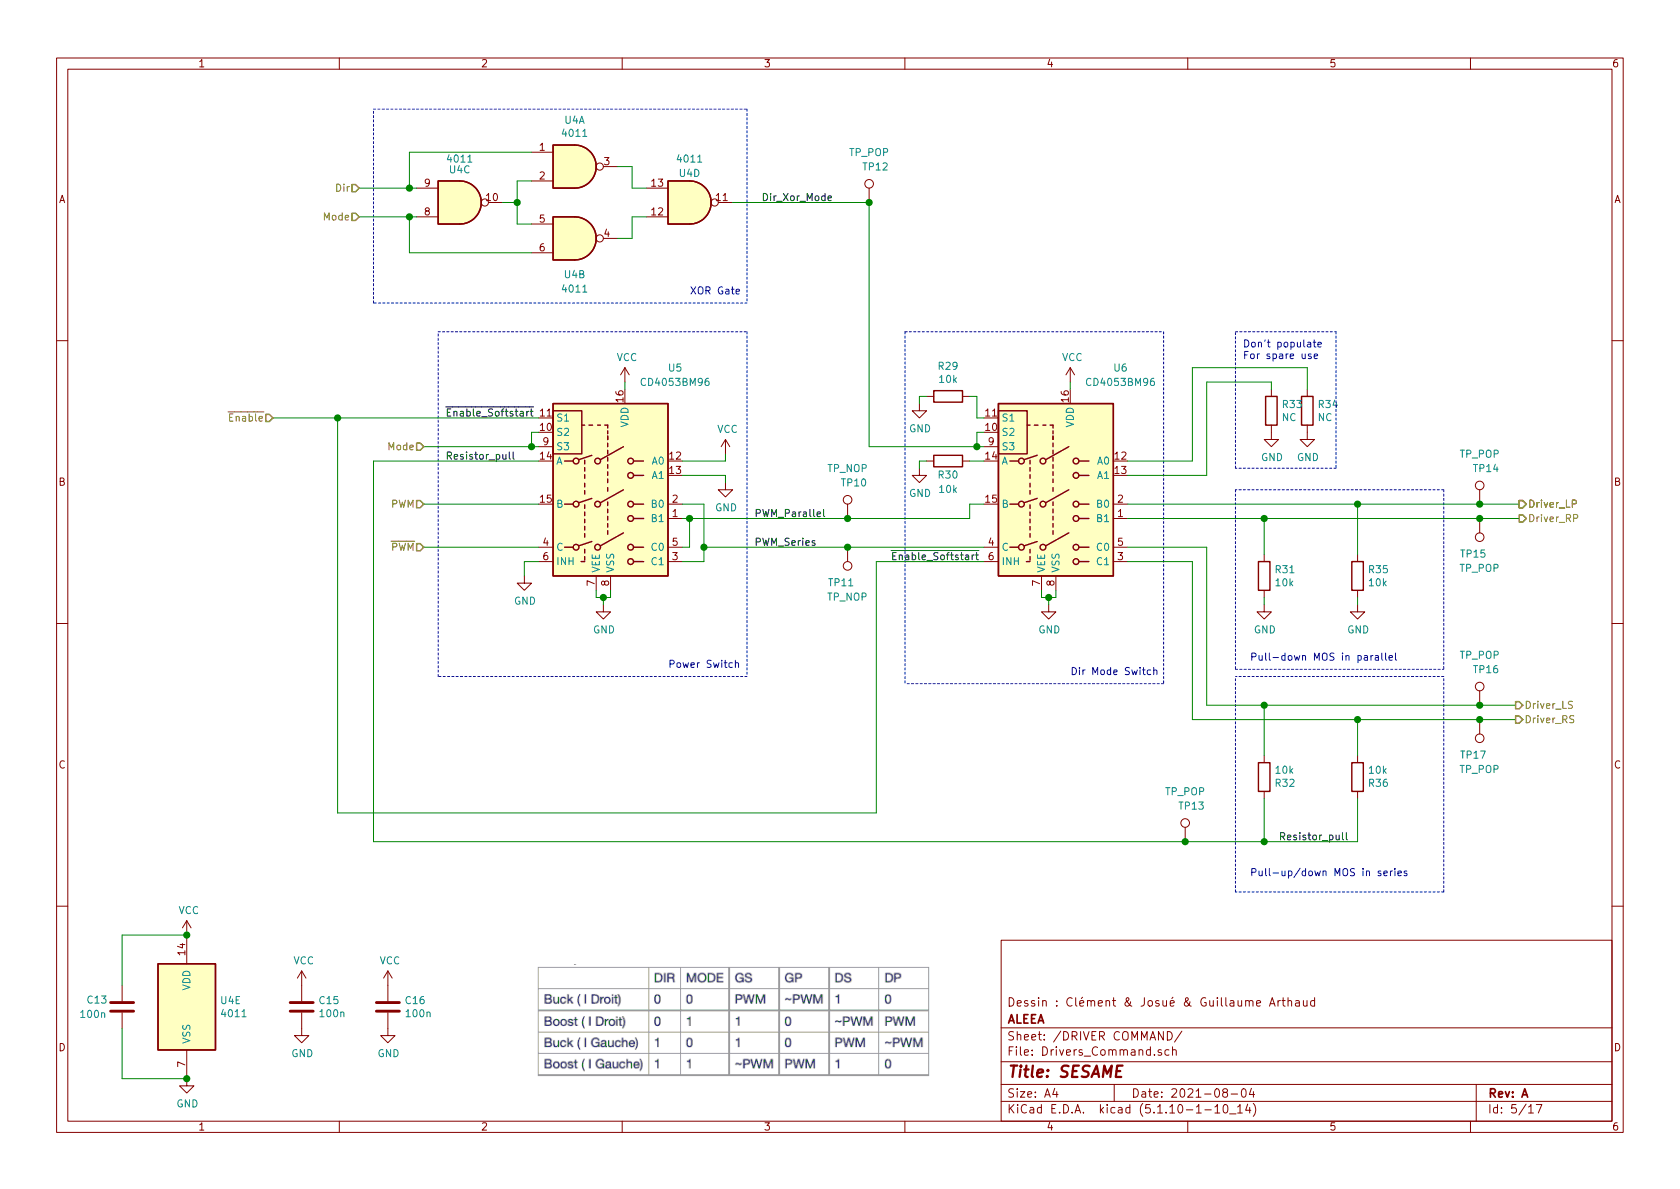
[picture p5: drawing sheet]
EESchema Schematic File Version 4
EELAYER 30 0
EELAYER END
$Descr A4 11693 8268
encoding utf-8
Sheet 5 17
Title "SESAME"
Date "2021-08-04"
Rev "A"
Comp "ALEEA"
Comment1 "Dessin : Clément & Josué & Guillaume Arthaud"
Comment2 ""
Comment3 ""
Comment4 ""
$EndDescr
Text HLabel 2500 1500 0    50   Input ~ 0
Mode
Text HLabel 2500 1300 0    50   Input ~ 0
Dir
Wire Wire Line
	2900 1300 2850 1300
Wire Wire Line
	1300 6500 850  6500
Wire Wire Line
	850  6500 850  6850
$Comp
L 4xxx:4011 U4
U 5 1
P 1300 7000
F 0 "U4" H 1530 7046 50  0000 L CNN
F 1 "4011" H 1530 6955 50  0000 L CNN
F 2 "Package_SO:SOIC-14_3.9x8.7mm_P1.27mm" H 1300 7000 50  0001 C CNN
F 3 "http://www.intersil.com/content/dam/Intersil/documents/cd40/cd4011bms-12bms-23bms.pdf" H 1300 7000 50  0001 C CNN
	5    1300 7000
	1    0    0    -1  
$EndComp
$Comp
L power:GND #PWR038
U 1 1
P 1300 7500
F 0 "#PWR038" H 1300 7250 50  0001 C CNN
F 1 "GND" H 1305 7327 50  0000 C CNN
F 2 "" H 1300 7500 50  0001 C CNN
F 3 "" H 1300 7500 50  0001 C CNN
	1    1300 7500
	1    0    0    -1  
$EndComp
Wire Wire Line
	1300 7500 850  7500
Wire Wire Line
	850  7500 850  7150
Connection ~ 1300 7500
$Comp
L Device:C C13
U 1 1
P 850 7000
F 0 "C13" H 600 7050 50  0000 L CNN
F 1 "100n" H 550 6950 50  0000 L CNN
F 2 "Sesame_footprint:C_0805_2012Metric_Pad1.18x1.45mm_HandSolder" H 888 6850 50  0001 C CNN
F 3 "~" H 850 7000 50  0001 C CNN
	1    850  7000
	1    0    0    -1  
$EndComp
$Comp
L power:GND #PWR056
U 1 1
P 9450 4200
F 0 "#PWR056" H 9450 3950 50  0001 C CNN
F 1 "GND" H 9455 4027 50  0000 C CNN
F 2 "" H 9450 4200 50  0001 C CNN
F 3 "" H 9450 4200 50  0001 C CNN
	1    9450 4200
	1    0    0    -1  
$EndComp
$Comp
L power:GND #PWR053
U 1 1
P 8800 4200
F 0 "#PWR053" H 8800 3950 50  0001 C CNN
F 1 "GND" H 8805 4027 50  0000 C CNN
F 2 "" H 8800 4200 50  0001 C CNN
F 3 "" H 8800 4200 50  0001 C CNN
	1    8800 4200
	1    0    0    -1  
$EndComp
Wire Wire Line
	7300 4150 7350 4150
Connection ~ 7300 4150
Wire Wire Line
	7300 4200 7300 4150
$Comp
L power:GND #PWR051
U 1 1
P 7300 4200
F 0 "#PWR051" H 7300 3950 50  0001 C CNN
F 1 "GND" H 7305 4027 50  0000 C CNN
F 2 "" H 7300 4200 50  0001 C CNN
F 3 "" H 7300 4200 50  0001 C CNN
	1    7300 4200
	1    0    0    -1  
$EndComp
Wire Wire Line
	7350 4150 7350 4100
Wire Wire Line
	7250 4150 7300 4150
Wire Wire Line
	7250 4100 7250 4150
Text HLabel 10575 3600 2    50   Output ~ 0
Driver_RP
Text HLabel 10575 3500 2    50   Output ~ 0
Driver_LP
Wire Wire Line
	6850 3000 6800 3000
Wire Wire Line
	6800 2900 6850 2900
Wire Wire Line
	2850 1500 2850 1750
Connection ~ 2850 1500
Wire Wire Line
	2850 1500 2900 1500
Wire Wire Line
	2850 1300 2850 1050
Connection ~ 2850 1300
Wire Wire Line
	3500 1400 3600 1400
Wire Wire Line
	3600 1400 3600 1250
Wire Wire Line
	3600 1400 3600 1550
Connection ~ 3600 1400
Wire Wire Line
	2850 1750 3700 1750
Wire Wire Line
	3600 1550 3700 1550
Wire Wire Line
	2850 1050 3700 1050
Wire Wire Line
	3600 1250 3700 1250
Wire Wire Line
	4400 1150 4400 1300
Wire Wire Line
	4300 1150 4400 1150
Wire Wire Line
	4400 1500 4400 1650
Wire Wire Line
	4400 1650 4300 1650
Wire Wire Line
	4400 1300 4500 1300
Wire Wire Line
	4400 1500 4500 1500
Wire Wire Line
	8800 4150 8800 4200
Wire Wire Line
	9450 4150 9450 4200
Wire Wire Line
	9450 3500 9450 3850
Wire Wire Line
	9450 3500 10300 3500
Wire Wire Line
	8800 3850 8800 3600
Connection ~ 8800 3600
Wire Wire Line
	8800 3600 10300 3600
Wire Wire Line
	7450 2650 7450 2700
Wire Notes Line
	6300 2300 8100 2300
Wire Notes Line
	5200 750  5200 2100
Wire Notes Line
	5200 2100 2600 2100
Wire Notes Line
	2600 2100 2600 750 
Wire Notes Line
	2600 750  5200 750 
Wire Wire Line
	2500 1300 2850 1300
Wire Wire Line
	2500 1500 2850 1500
Text HLabel 10575 3500 2    50   Output ~ 0
Driver_LP
Wire Notes Line
	8600 4650 10050 4650
Text Notes 8700 4600 0    50   ~ 0
Pull-down MOS in parallel
$Comp
L power:GND #PWR049
U 1 1
P 6400 2800
F 0 "#PWR049" H 6400 2550 50  0001 C CNN
F 1 "GND" H 6405 2627 50  0000 C CNN
F 2 "" H 6400 2800 50  0001 C CNN
F 3 "" H 6400 2800 50  0001 C CNN
	1    6400 2800
	1    0    0    -1  
$EndComp
Wire Wire Line
	6850 3200 6750 3200
$Comp
L power:VCC #PWR037
U 1 1
P 1300 6500
F 0 "#PWR037" H 1300 6350 50  0001 C CNN
F 1 "VCC" H 1315 6673 50  0000 C CNN
F 2 "" H 1300 6500 50  0001 C CNN
F 3 "" H 1300 6500 50  0001 C CNN
	1    1300 6500
	1    0    0    -1  
$EndComp
$Comp
L power:GND #PWR?
U 1 1
P 2100 7150
AR Path="/60F421D1/61587C63" Ref="#PWR?"  Part="1" 
AR Path="/60F4EAD9/61587C63" Ref="#PWR041"  Part="1" 
F 0 "#PWR041" H 2100 6900 50  0001 C CNN
F 1 "GND" H 2105 6977 50  0000 C CNN
F 2 "" H 2100 7150 50  0001 C CNN
F 3 "" H 2100 7150 50  0001 C CNN
	1    2100 7150
	1    0    0    -1  
$EndComp
$Comp
L Device:C C?
U 1 1
P 2100 7000
AR Path="/60F421D1/61587C69" Ref="C?"  Part="1" 
AR Path="/60F4EAD9/61587C69" Ref="C15"  Part="1" 
F 0 "C15" H 2215 7046 50  0000 L CNN
F 1 "100n" H 2215 6955 50  0000 L CNN
F 2 "Sesame_footprint:C_0805_2012Metric_Pad1.18x1.45mm_HandSolder" H 2138 6850 50  0001 C CNN
F 3 "~" H 2100 7000 50  0001 C CNN
	1    2100 7000
	1    0    0    -1  
$EndComp
$Comp
L power:VCC #PWR?
U 1 1
P 2100 6850
AR Path="/60F421D1/61587C6F" Ref="#PWR?"  Part="1" 
AR Path="/60F4EAD9/61587C6F" Ref="#PWR040"  Part="1" 
F 0 "#PWR040" H 2100 6700 50  0001 C CNN
F 1 "VCC" H 2115 7023 50  0000 C CNN
F 2 "" H 2100 6850 50  0001 C CNN
F 3 "" H 2100 6850 50  0001 C CNN
	1    2100 6850
	1    0    0    -1  
$EndComp
$Comp
L sesame-fonctionnel-rescue:CD4053B-Analog_Switch U6
U 1 1
P 7350 3400
F 0 "U6" H 7800 4250 50  0000 C CNN
F 1 "CD4053BM96" H 7800 4150 50  0000 C CNN
F 2 "Package_SO:SOIC-16_3.9x9.9mm_P1.27mm" H 7500 2650 50  0001 L CNN
F 3 "" H 7330 3600 50  0001 C CNN
	1    7350 3400
	1    0    0    -1  
$EndComp
$Comp
L 4xxx:4011 U4
U 2 1
P 4000 1650
F 0 "U4" H 4000 1400 50  0000 C CNN
F 1 "4011" H 4000 1300 50  0000 C CNN
F 2 "Package_SO:SOIC-14_3.9x8.7mm_P1.27mm" H 4000 1650 50  0001 C CNN
F 3 "http://www.intersil.com/content/dam/Intersil/documents/cd40/cd4011bms-12bms-23bms.pdf" H 4000 1650 50  0001 C CNN
	2    4000 1650
	1    0    0    -1  
$EndComp
$Comp
L 4xxx:4011 U4
U 4 1
P 4800 1400
F 0 "U4" H 4800 1200 50  0000 C CNN
F 1 "4011" H 4800 1100 50  0000 C CNN
F 2 "Package_SO:SOIC-14_3.9x8.7mm_P1.27mm" H 4800 1400 50  0001 C CNN
F 3 "http://www.intersil.com/content/dam/Intersil/documents/cd40/cd4011bms-12bms-23bms.pdf" H 4800 1400 50  0001 C CNN
	4    4800 1400
	1    0    0    1   
$EndComp
$Comp
L 4xxx:4011 U4
U 3 1
P 3200 1400
F 0 "U4" H 3200 1175 50  0000 C CNN
F 1 "4011" H 3200 1100 50  0000 C CNN
F 2 "Package_SO:SOIC-14_3.9x8.7mm_P1.27mm" H 3200 1400 50  0001 C CNN
F 3 "http://www.intersil.com/content/dam/Intersil/documents/cd40/cd4011bms-12bms-23bms.pdf" H 3200 1400 50  0001 C CNN
	3    3200 1400
	1    0    0    1   
$EndComp
$Comp
L 4xxx:4011 U4
U 1 1
P 4000 1150
F 0 "U4" H 4000 1475 50  0000 C CNN
F 1 "4011" H 4000 1384 50  0000 C CNN
F 2 "Package_SO:SOIC-14_3.9x8.7mm_P1.27mm" H 4000 1150 50  0001 C CNN
F 3 "http://www.intersil.com/content/dam/Intersil/documents/cd40/cd4011bms-12bms-23bms.pdf" H 4000 1150 50  0001 C CNN
	1    4000 1150
	1    0    0    -1  
$EndComp
$Comp
L power:GND #PWR?
U 1 1
P 2700 7150
AR Path="/60F421D1/6143955C" Ref="#PWR?"  Part="1" 
AR Path="/60F4EAD9/6143955C" Ref="#PWR043"  Part="1" 
F 0 "#PWR043" H 2700 6900 50  0001 C CNN
F 1 "GND" H 2705 6977 50  0000 C CNN
F 2 "" H 2700 7150 50  0001 C CNN
F 3 "" H 2700 7150 50  0001 C CNN
	1    2700 7150
	1    0    0    -1  
$EndComp
$Comp
L Device:C C?
U 1 1
P 2700 7000
AR Path="/60F421D1/61439562" Ref="C?"  Part="1" 
AR Path="/60F4EAD9/61439562" Ref="C16"  Part="1" 
F 0 "C16" H 2815 7046 50  0000 L CNN
F 1 "100n" H 2815 6955 50  0000 L CNN
F 2 "Sesame_footprint:C_0805_2012Metric_Pad1.18x1.45mm_HandSolder" H 2738 6850 50  0001 C CNN
F 3 "~" H 2700 7000 50  0001 C CNN
	1    2700 7000
	1    0    0    -1  
$EndComp
$Comp
L power:VCC #PWR?
U 1 1
P 2700 6850
AR Path="/60F421D1/61439568" Ref="#PWR?"  Part="1" 
AR Path="/60F4EAD9/61439568" Ref="#PWR042"  Part="1" 
F 0 "#PWR042" H 2700 6700 50  0001 C CNN
F 1 "VCC" H 2715 7023 50  0000 C CNN
F 2 "" H 2700 6850 50  0001 C CNN
F 3 "" H 2700 6850 50  0001 C CNN
	1    2700 6850
	1    0    0    -1  
$EndComp
Text Notes 4800 2050 0    50   ~ 0
XOR Gate
$Comp
L power:GND #PWR054
U 1 1
P 8850 3000
F 0 "#PWR054" H 8850 2750 50  0001 C CNN
F 1 "GND" H 8855 2827 50  0000 C CNN
F 2 "" H 8850 3000 50  0001 C CNN
F 3 "" H 8850 3000 50  0001 C CNN
	1    8850 3000
	1    0    0    -1  
$EndComp
$Comp
L Device:R R31
U 1 1
P 8800 4000
F 0 "R31" H 8870 4046 50  0000 L CNN
F 1 "10k" H 8870 3955 50  0000 L CNN
F 2 "Sesame_footprint:R_0805_2012Metric_Pad1.20x1.40mm_HandSolder" V 8730 4000 50  0001 C CNN
F 3 "~" H 8800 4000 50  0001 C CNN
	1    8800 4000
	1    0    0    -1  
$EndComp
$Comp
L Device:R R35
U 1 1
P 9450 4000
F 0 "R35" H 9520 4046 50  0000 L CNN
F 1 "10k" H 9520 3955 50  0000 L CNN
F 2 "Sesame_footprint:R_0805_2012Metric_Pad1.20x1.40mm_HandSolder" V 9380 4000 50  0001 C CNN
F 3 "~" H 9450 4000 50  0001 C CNN
	1    9450 4000
	1    0    0    -1  
$EndComp
$Comp
L Device:R R33
U 1 1
P 8850 2850
F 0 "R33" H 8920 2896 50  0000 L CNN
F 1 "NC" H 8920 2805 50  0000 L CNN
F 2 "Sesame_footprint:R_0805_2012Metric_Pad1.20x1.40mm_HandSolder" V 8780 2850 50  0001 C CNN
F 3 "~" H 8850 2850 50  0001 C CNN
	1    8850 2850
	1    0    0    -1  
$EndComp
$Comp
L power:GND #PWR050
U 1 1
P 6400 3250
F 0 "#PWR050" H 6400 3000 50  0001 C CNN
F 1 "GND" H 6405 3077 50  0000 C CNN
F 2 "" H 6400 3250 50  0001 C CNN
F 3 "" H 6400 3250 50  0001 C CNN
	1    6400 3250
	1    0    0    -1  
$EndComp
Text Notes 8650 2500 0    50   ~ 0
Don’t populate\nFor spare use
Wire Notes Line
	6300 2300 6300 4750
$Comp
L power:VCC #PWR052
U 1 1
P 7450 2650
F 0 "#PWR052" H 7450 2500 50  0001 C CNN
F 1 "VCC" H 7465 2823 50  0000 C CNN
F 2 "" H 7450 2650 50  0001 C CNN
F 3 "" H 7450 2650 50  0001 C CNN
	1    7450 2650
	1    0    0    -1  
$EndComp
$Comp
L Device:R R29
U 1 1
P 6600 2750
F 0 "R29" V 6807 2750 50  0000 C CNN
F 1 "10k" V 6716 2750 50  0000 C CNN
F 2 "Sesame_footprint:R_0805_2012Metric_Pad1.20x1.40mm_HandSolder" V 6530 2750 50  0001 C CNN
F 3 "~" H 6600 2750 50  0001 C CNN
	1    6600 2750
	0    -1   -1   0   
$EndComp
Wire Wire Line
	6450 2750 6400 2750
Wire Wire Line
	6400 2750 6400 2800
Wire Wire Line
	6850 3100 6800 3100
$Comp
L power:VCC #PWR046
U 1 1
P 4350 2650
F 0 "#PWR046" H 4350 2500 50  0001 C CNN
F 1 "VCC" H 4365 2823 50  0000 C CNN
F 2 "" H 4350 2650 50  0001 C CNN
F 3 "" H 4350 2650 50  0001 C CNN
	1    4350 2650
	1    0    0    -1  
$EndComp
Wire Wire Line
	5050 3200 5050 3150
$Comp
L power:VCC #PWR047
U 1 1
P 5050 3150
F 0 "#PWR047" H 5050 3000 50  0001 C CNN
F 1 "VCC" H 5065 3323 50  0000 C CNN
F 2 "" H 5050 3150 50  0001 C CNN
F 3 "" H 5050 3150 50  0001 C CNN
	1    5050 3150
	1    0    0    -1  
$EndComp
Wire Wire Line
	5050 3350 5050 3300
$Comp
L power:GND #PWR048
U 1 1
P 5050 3350
F 0 "#PWR048" H 5050 3100 50  0001 C CNN
F 1 "GND" H 5055 3177 50  0000 C CNN
F 2 "" H 5050 3350 50  0001 C CNN
F 3 "" H 5050 3350 50  0001 C CNN
	1    5050 3350
	1    0    0    -1  
$EndComp
Text Label 3100 3200 0    50   ~ 0
Resistor_pull
Text HLabel 2950 3100 0    50   Input ~ 0
Mode
Wire Wire Line
	3700 3100 2950 3100
Wire Wire Line
	3700 3000 3700 3100
Wire Wire Line
	4750 3600 4800 3600
Wire Wire Line
	2950 3500 3750 3500
Wire Wire Line
	2950 3800 3750 3800
Wire Wire Line
	4350 2650 4350 2700
Wire Wire Line
	3700 3000 3750 3000
Wire Wire Line
	3650 4000 3650 3900
$Comp
L power:GND #PWR044
U 1 1
P 3650 4000
F 0 "#PWR044" H 3650 3750 50  0001 C CNN
F 1 "GND" H 3655 3827 50  0000 C CNN
F 2 "" H 3650 4000 50  0001 C CNN
F 3 "" H 3650 4000 50  0001 C CNN
	1    3650 4000
	1    0    0    -1  
$EndComp
Wire Wire Line
	3650 3900 3750 3900
Wire Wire Line
	4150 4100 4150 4150
Wire Wire Line
	4150 4150 4200 4150
Wire Wire Line
	4250 4150 4250 4100
$Comp
L power:GND #PWR045
U 1 1
P 4200 4200
F 0 "#PWR045" H 4200 3950 50  0001 C CNN
F 1 "GND" H 4205 4027 50  0000 C CNN
F 2 "" H 4200 4200 50  0001 C CNN
F 3 "" H 4200 4200 50  0001 C CNN
	1    4200 4200
	1    0    0    -1  
$EndComp
Wire Wire Line
	4200 4200 4200 4150
Connection ~ 4200 4150
Wire Wire Line
	4200 4150 4250 4150
Text HLabel 2950 3500 0    50   Input ~ 0
PWM
Text HLabel 2950 3800 0    50   Input ~ 0
~PWM
$Comp
L sesame-fonctionnel-rescue:CD4053B-Analog_Switch U5
U 1 1
P 4250 3400
F 0 "U5" H 4700 4250 50  0000 C CNN
F 1 "CD4053BM96" H 4700 4150 50  0000 C CNN
F 2 "Package_SO:SOIC-16_3.9x9.9mm_P1.27mm" H 4400 2650 50  0001 L CNN
F 3 "" H 4230 3600 50  0001 C CNN
	1    4250 3400
	1    0    0    -1  
$EndComp
Wire Wire Line
	3750 3100 3700 3100
Connection ~ 3700 3100
Wire Wire Line
	4800 3600 4800 3800
Wire Wire Line
	4800 3800 4750 3800
Wire Wire Line
	4900 3900 4750 3900
Wire Wire Line
	4750 3500 4900 3500
Wire Wire Line
	6800 3000 6800 3100
Connection ~ 6800 3100
Wire Wire Line
	6800 2900 6800 2750
Wire Wire Line
	6800 2750 6750 2750
Wire Wire Line
	6050 1400 6050 3100
$Comp
L Device:R R30
U 1 1
P 6600 3200
F 0 "R30" V 6500 3200 50  0000 C CNN
F 1 "10k" V 6400 3200 50  0000 C CNN
F 2 "Sesame_footprint:R_0805_2012Metric_Pad1.20x1.40mm_HandSolder" V 6530 3200 50  0001 C CNN
F 3 "~" H 6600 3200 50  0001 C CNN
	1    6600 3200
	0    -1   -1   0   
$EndComp
Wire Wire Line
	6400 3250 6400 3200
Wire Wire Line
	6400 3200 6450 3200
Connection ~ 9450 3500
Wire Wire Line
	7850 3500 9450 3500
Wire Wire Line
	7850 3600 8800 3600
Wire Wire Line
	8800 5850 9450 5850
Wire Wire Line
	8800 5550 8800 5850
Text Label 8900 5850 0    50   ~ 0
Resistor_pull
$Comp
L Device:R R32
U 1 1
P 8800 5400
F 0 "R32" H 8870 5446 50  0000 L CNN
F 1 "10k" H 8870 5355 50  0000 L CNN
F 2 "Sesame_footprint:R_0805_2012Metric_Pad1.20x1.40mm_HandSolder" V 8730 5400 50  0001 C CNN
F 3 "~" H 8800 5400 50  0001 C CNN
	1    8800 5400
	1    0    0    1   
$EndComp
$Comp
L Device:R R36
U 1 1
P 9450 5400
F 0 "R36" H 9520 5446 50  0000 L CNN
F 1 "10k" H 9520 5355 50  0000 L CNN
F 2 "Sesame_footprint:R_0805_2012Metric_Pad1.20x1.40mm_HandSolder" V 9380 5400 50  0001 C CNN
F 3 "~" H 9450 5400 50  0001 C CNN
	1    9450 5400
	1    0    0    1   
$EndComp
Wire Notes Line
	8600 6200 8600 4700
Wire Notes Line
	8600 3400 8600 4650
Wire Notes Line
	10050 3400 10050 4650
Wire Notes Line
	10050 6200 10050 4700
Wire Notes Line
	10050 6200 8600 6200
Text Notes 8700 6100 0    50   ~ 0
Pull-up/down MOS in series
Wire Wire Line
	9450 5850 9450 5550
Wire Wire Line
	9450 5000 10300 5000
Wire Wire Line
	9450 5250 9450 5000
Text HLabel 10550 5000 2    50   Output ~ 0
Driver_RS
Text HLabel 10550 4900 2    50   Output ~ 0
Driver_LS
Wire Notes Line
	10050 4700 8600 4700
Wire Notes Line
	10050 3400 8600 3400
Wire Wire Line
	7850 3800 8400 3800
Wire Wire Line
	8800 4900 10300 4900
Wire Wire Line
	8800 4900 8800 5250
Wire Wire Line
	8800 4900 8400 4900
Wire Wire Line
	8400 3800 8400 4900
Connection ~ 8800 4900
Wire Wire Line
	7850 3900 8300 3900
Wire Wire Line
	8300 3900 8300 5000
Wire Wire Line
	8300 5000 9450 5000
Connection ~ 9450 5000
$Comp
L power:GND #PWR055
U 1 1
P 9100 3000
F 0 "#PWR055" H 9100 2750 50  0001 C CNN
F 1 "GND" H 9105 2827 50  0000 C CNN
F 2 "" H 9100 3000 50  0001 C CNN
F 3 "" H 9100 3000 50  0001 C CNN
	1    9100 3000
	1    0    0    -1  
$EndComp
$Comp
L Device:R R34
U 1 1
P 9100 2850
F 0 "R34" H 9170 2896 50  0000 L CNN
F 1 "NC" H 9170 2805 50  0000 L CNN
F 2 "Sesame_footprint:R_0805_2012Metric_Pad1.20x1.40mm_HandSolder" V 9030 2850 50  0001 C CNN
F 3 "~" H 9100 2850 50  0001 C CNN
	1    9100 2850
	1    0    0    -1  
$EndComp
Wire Wire Line
	8850 2700 8850 2650
Wire Wire Line
	8850 2650 8400 2650
Wire Wire Line
	8400 2650 8400 3300
Wire Wire Line
	8400 3300 7850 3300
Wire Wire Line
	7850 3200 8300 3200
Wire Wire Line
	8300 3200 8300 2550
Wire Wire Line
	8300 2550 9100 2550
Wire Wire Line
	9100 2550 9100 2700
Wire Wire Line
	8800 5850 8250 5850
Connection ~ 8800 5850
$Comp
L Connector:TestPoint TP?
U 1 1
P 10300 3500
AR Path="/60F2F8DD/613F5D58" Ref="TP?"  Part="1" 
AR Path="/60F4EAD9/613F5D58" Ref="TP14"  Part="1" 
F 0 "TP14" H 10250 3750 50  0000 L CNN
F 1 "TP_POP" H 10300 3850 50  0000 C CNN
F 2 "TestPoint:TestPoint_Loop_D1.80mm_Drill1.0mm_Beaded" H 10500 3500 50  0001 C CNN
F 3 "~" H 10500 3500 50  0001 C CNN
	1    10300 3500
	1    0    0    -1  
$EndComp
Connection ~ 10300 3500
Wire Wire Line
	10300 3500 10575 3500
$Comp
L Connector:TestPoint TP?
U 1 1
P 10300 3600
AR Path="/60F2F8DD/61400B10" Ref="TP?"  Part="1" 
AR Path="/60F4EAD9/61400B10" Ref="TP15"  Part="1" 
F 0 "TP15" H 10250 3850 50  0000 L CNN
F 1 "TP_POP" H 10300 3950 50  0000 C CNN
F 2 "TestPoint:TestPoint_Loop_D1.80mm_Drill1.0mm_Beaded" H 10500 3600 50  0001 C CNN
F 3 "~" H 10500 3600 50  0001 C CNN
	1    10300 3600
	-1   0    0    1   
$EndComp
Connection ~ 10300 3600
Wire Wire Line
	10300 3600 10575 3600
$Comp
L Connector:TestPoint TP?
U 1 1
P 10300 5000
AR Path="/60F2F8DD/61407FD3" Ref="TP?"  Part="1" 
AR Path="/60F4EAD9/61407FD3" Ref="TP17"  Part="1" 
F 0 "TP17" H 10250 5250 50  0000 L CNN
F 1 "TP_POP" H 10300 5350 50  0000 C CNN
F 2 "TestPoint:TestPoint_Loop_D1.80mm_Drill1.0mm_Beaded" H 10500 5000 50  0001 C CNN
F 3 "~" H 10500 5000 50  0001 C CNN
	1    10300 5000
	-1   0    0    1   
$EndComp
$Comp
L Connector:TestPoint TP?
U 1 1
P 10300 4900
AR Path="/60F2F8DD/6140B9F0" Ref="TP?"  Part="1" 
AR Path="/60F4EAD9/6140B9F0" Ref="TP16"  Part="1" 
F 0 "TP16" H 10250 5150 50  0000 L CNN
F 1 "TP_POP" H 10300 5250 50  0000 C CNN
F 2 "TestPoint:TestPoint_Loop_D1.80mm_Drill1.0mm_Beaded" H 10500 4900 50  0001 C CNN
F 3 "~" H 10500 4900 50  0001 C CNN
	1    10300 4900
	1    0    0    -1  
$EndComp
Connection ~ 10300 4900
Wire Wire Line
	10300 4900 10550 4900
Connection ~ 10300 5000
Wire Wire Line
	10300 5000 10550 5000
$Comp
L Connector:TestPoint TP?
U 1 1
P 6050 1400
AR Path="/60F2F8DD/61415864" Ref="TP?"  Part="1" 
AR Path="/60F4EAD9/61415864" Ref="TP12"  Part="1" 
F 0 "TP12" H 6000 1650 50  0000 L CNN
F 1 "TP_POP" H 6050 1750 50  0000 C CNN
F 2 "TestPoint:TestPoint_Loop_D1.80mm_Drill1.0mm_Beaded" H 6250 1400 50  0001 C CNN
F 3 "~" H 6250 1400 50  0001 C CNN
	1    6050 1400
	1    0    0    -1  
$EndComp
Wire Wire Line
	4750 3300 5050 3300
Wire Wire Line
	4750 3200 5050 3200
Text Notes 4650 4650 0    50   ~ 0
Power Switch
Wire Notes Line
	5200 2300 5200 4700
Wire Notes Line
	5200 4700 3050 4700
Wire Notes Line
	3050 4700 3050 2300
Wire Notes Line
	3050 2300 5200 2300
Wire Wire Line
	6850 3500 6750 3500
Wire Wire Line
	6750 3500 6750 3600
Connection ~ 4800 3600
$Comp
L Connector:TestPoint TP?
U 1 1
P 8250 5850
AR Path="/60F2F8DD/61446F7B" Ref="TP?"  Part="1" 
AR Path="/60F4EAD9/61446F7B" Ref="TP13"  Part="1" 
F 0 "TP13" H 8200 6100 50  0000 L CNN
F 1 "TP_POP" H 8250 6200 50  0000 C CNN
F 2 "TestPoint:TestPoint_Loop_D1.80mm_Drill1.0mm_Beaded" H 8450 5850 50  0001 C CNN
F 3 "~" H 8450 5850 50  0001 C CNN
	1    8250 5850
	1    0    0    -1  
$EndComp
Wire Notes Line
	8600 2300 9300 2300
Wire Notes Line
	9300 2300 9300 3250
Wire Notes Line
	9300 3250 8600 3250
Wire Notes Line
	8600 3250 8600 2300
Text Label 5250 3600 0    50   ~ 0
PWM_Parallel
Text Label 5250 3800 0    50   ~ 0
PWM_Series
$Comp
L Connector:TestPoint TP?
U 1 1
P 5900 3800
AR Path="/60F2F8DD/6146B21F" Ref="TP?"  Part="1" 
AR Path="/60F4EAD9/6146B21F" Ref="TP11"  Part="1" 
F 0 "TP11" H 5850 4050 50  0000 L CNN
F 1 "TP_NOP" H 5900 4150 50  0000 C CNN
F 2 "TestPoint:TestPoint_THTPad_D2.0mm_Drill1.0mm" H 6100 3800 50  0001 C CNN
F 3 "~" H 6100 3800 50  0001 C CNN
	1    5900 3800
	-1   0    0    1   
$EndComp
Wire Wire Line
	6050 3100 6800 3100
$Comp
L Connector:TestPoint TP?
U 1 1
P 5900 3600
AR Path="/60F2F8DD/6146AAD7" Ref="TP?"  Part="1" 
AR Path="/60F4EAD9/6146AAD7" Ref="TP10"  Part="1" 
F 0 "TP10" H 5850 3850 50  0000 L CNN
F 1 "TP_NOP" H 5900 3950 50  0000 C CNN
F 2 "TestPoint:TestPoint_THTPad_D2.0mm_Drill1.0mm" H 6100 3600 50  0001 C CNN
F 3 "~" H 6100 3600 50  0001 C CNN
	1    5900 3600
	1    0    0    -1  
$EndComp
Wire Wire Line
	4800 3600 5900 3600
Wire Wire Line
	4900 3500 4900 3800
Connection ~ 4900 3800
Wire Wire Line
	4900 3800 4900 3900
Text Label 5300 1400 0    50   ~ 0
Dir_Xor_Mode
Wire Wire Line
	5100 1400 6050 1400
Connection ~ 6050 1400
Text Label 3100 2900 0    50   ~ 0
~Enable_Softstart
Connection ~ 8250 5850
Wire Wire Line
	8250 5850 2600 5850
Text Label 6200 3900 0    50   ~ 0
~Enable_Softstart
Wire Wire Line
	6100 3900 6850 3900
Wire Wire Line
	6100 3900 6100 5650
Wire Wire Line
	6100 5650 2350 5650
Connection ~ 5900 3800
Wire Wire Line
	5900 3800 4900 3800
Wire Wire Line
	5900 3800 6850 3800
Connection ~ 5900 3600
Wire Wire Line
	5900 3600 6750 3600
Wire Wire Line
	2600 3200 2600 5850
Wire Wire Line
	2600 3200 3750 3200
Wire Wire Line
	2350 5650 2350 2900
Wire Wire Line
	2350 2900 3750 2900
Text Notes 7450 4700 0    50   ~ 0
Dir Mode Switch
Wire Notes Line
	8100 2300 8100 4750
Wire Notes Line
	8100 4750 6300 4750
Text HLabel 1900 2900 0    50   Input ~ 0
~Enable
Connection ~ 1300 6500
Wire Wire Line
	1900 2900 2350 2900
Connection ~ 2350 2900
$EndSCHEMATC
